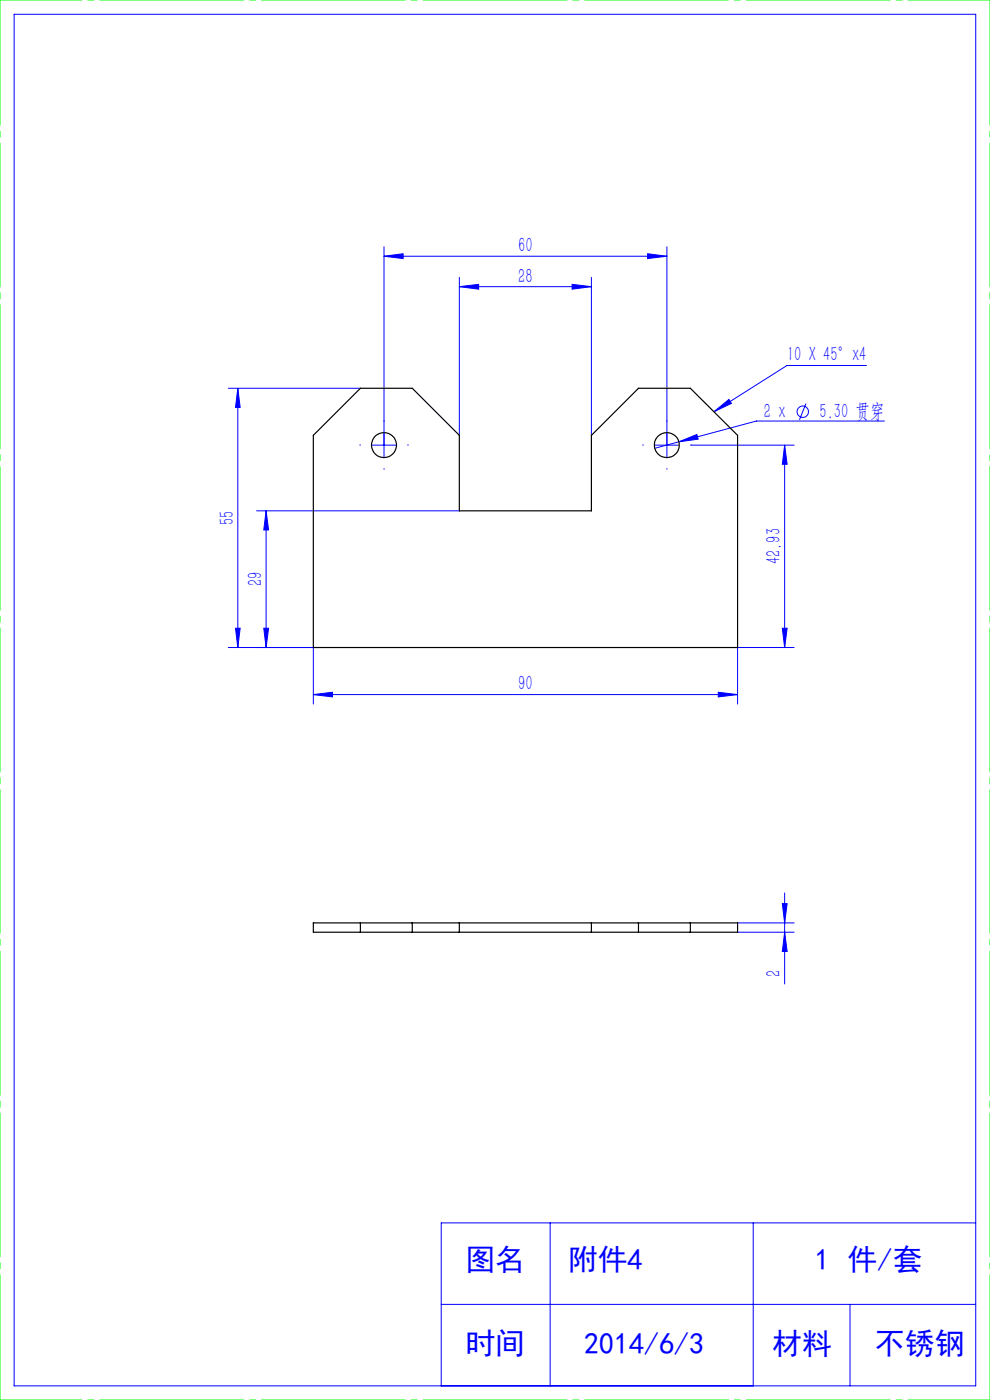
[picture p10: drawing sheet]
<svg xmlns="http://www.w3.org/2000/svg" width="210mm" height="297mm" viewBox="0 0 210 297" stroke-linecap="round" stroke-linejoin="round" font-family="sans-serif">
<g fill="none" stroke="#00f" stroke-width=".21">
<path d="M3 3h204v291h-204zM81.5 54.4l4-.6v1.1zM81.5 52.3v44.6M81.5 54.4h60M97.4 58.8v33.6M125.4 58.8v33.6M137.4 53.8l4.1 .6-4.1 .5zM141.5 52.3v44.6M97.4 60.8l4.1-.5v1zM97.4 60.8h28M121.4 60.3l4 .5-4 .5zM183.8 77.5h-16.9l-15.5 9.8"/>
<path d="M48.4 82.4h28M50.4 82.4v55M50.4 82.4l.5 4h-.9zM79 94.4h5M139 94.4h4.9M144 93.7l3.8-1.5 .3 1zM146.6 94.4h21.9M151.4 87.3l3.2-2.6 .6 .9zM166.4 94.4l.6 4.1h-1.1zM166.4 94.4v43M171 85.6l-1.4 3.5M187.6 89.3h-27.2l-21.5 5.8"/>
<path d="M54.4 108.4h43M56.4 108.4l.6 4h-1zM56.4 108.4v29M48.4 137.4h18.1v12M50 133.3h.9l-.5 4.1zM56 133.3h1l-.6 4.1zM165.9 133.3h1.1l-.6 4.1zM168.5 137.4h-12v12M66.5 147.4l4-.5v.9zM66.5 147.4h90M152.4 146.9l4.1 .5-4.1 .4zM156.5 195.8h12"/>
<path d="M156.5 197.8h12M165.9 191.7h1.1l-.6 4.1zM166.4 197.8l.6 4.1h-1.1zM166.4 189.4v19.3M116.7 259.4v34.6M159.8 259.4v34.6M207 259.4h-113.4v34.6M93.6 276.7h113.4M180.3 276.7v17.3"/>
<circle cx="170.3" cy="87.3" r="1.21"/>
</g>
<path d="M76.5 94.4h-.2M81.5 89.4v-.1M81.5 99.4v.2M86.5 94.4h.1M136.5 94.4h-.2M141.5 89.4v-.1M141.5 99.4v.2M146.5 94.4h.1" fill="none" stroke="#00f" stroke-width=".21" stroke-dasharray="30.5 1.3 1.3 1.3"/>
<path d="M0 0h210M0 297h210" fill="none" stroke="#0f0" stroke-width=".21" stroke-dasharray="30.5 1.3 1.3 1.3" stroke-dashoffset="13.1"/>
<path d="M210 0v297M0 297v-297" fill="none" stroke="#0f0" stroke-width=".21" stroke-dasharray="30.5 1.3 1.3 1.3" stroke-dashoffset="3.9"/>
<g fill="#00f">
<path d="M137.4 53.8l4.1 .6-4.1 .5zM81.5 54.4l4-.6v1.1z"/>
<path d="M66.5 147.4l4-.5v.9zM152.4 146.9l4.1 .5-4.1 .4zM97.4 60.8l4.1-.5v1zM121.4 60.3l4 .5-4 .5zM151.4 87.3l3.2-2.6 .6 .9zM144 93.7l4.1-.5-.3-1z"/>
<path d="M50 133.3h.9l-.5 4.1zM50.4 82.4l.5 4h-.9zM165.9 133.3h1.1l-.6 4.1zM166.4 94.4l.6 4.1h-1.1z"/>
<path d="M56.4 108.4l.6 4h-1zM56 133.3h1l-.6 4.1zM165.9 191.7h1.1l-.6 4.1zM166.4 197.8l.6 4.1h-1.1z"/>
</g>
<g fill="none" stroke="#000" stroke-width=".25">
<path d="M66.5 92.4l9.9-10h11.1l9.9 10v16h28v-16l10-10h11l10.1 10v45h-90zM66.5 195.8h90v2h-90zM76.4 195.8v2M87.5 195.8v2M97.4 195.8v2M125.4 195.8v2M135.4 195.8v2M146.4 195.8v2"/>
<circle cx="81.4" cy="94.4" r="2.65"/>
<circle cx="141.5" cy="94.4" r="2.65"/>
</g>
<g font-size="6.3" fill="#00f">
<text x="98.7" y="269.5">图名</text>
<text x="120.4" y="269.5">附件4</text>
<text x="172.8" y="269.5">1 件/套</text>
<text x="98.7" y="287.3">时间</text>
<text x="123.9" y="287.3">2014/6/3</text>
<text x="163.8" y="287.3">材料</text>
<text x="185.6" y="287.3">不锈钢</text>
</g>
<g font-size="4.4" fill="#00f">
<text x="109.9" y="53.5">60</text>
<text x="109.9" y="59.9">28</text>
<text x="166.9" y="76.6">10 X 45°x4</text>
<text x="162.1" y="88.6">2 x</text>
<text x="173.8" y="88.6">5.30 贯穿</text>
<text x="49.6" y="111.4" transform="rotate(-90 49.6 111.4)">55</text>
<text x="165.6" y="119.7" transform="rotate(-90 165.6 119.7)">42.93</text>
<text x="55.6" y="124.4" transform="rotate(-90 55.6 124.4)">29</text>
<text x="109.9" y="146.5">90</text>
<text x="165.6" y="207.2" transform="rotate(-90 165.6 207.2)">2</text>
</g>
</svg>
